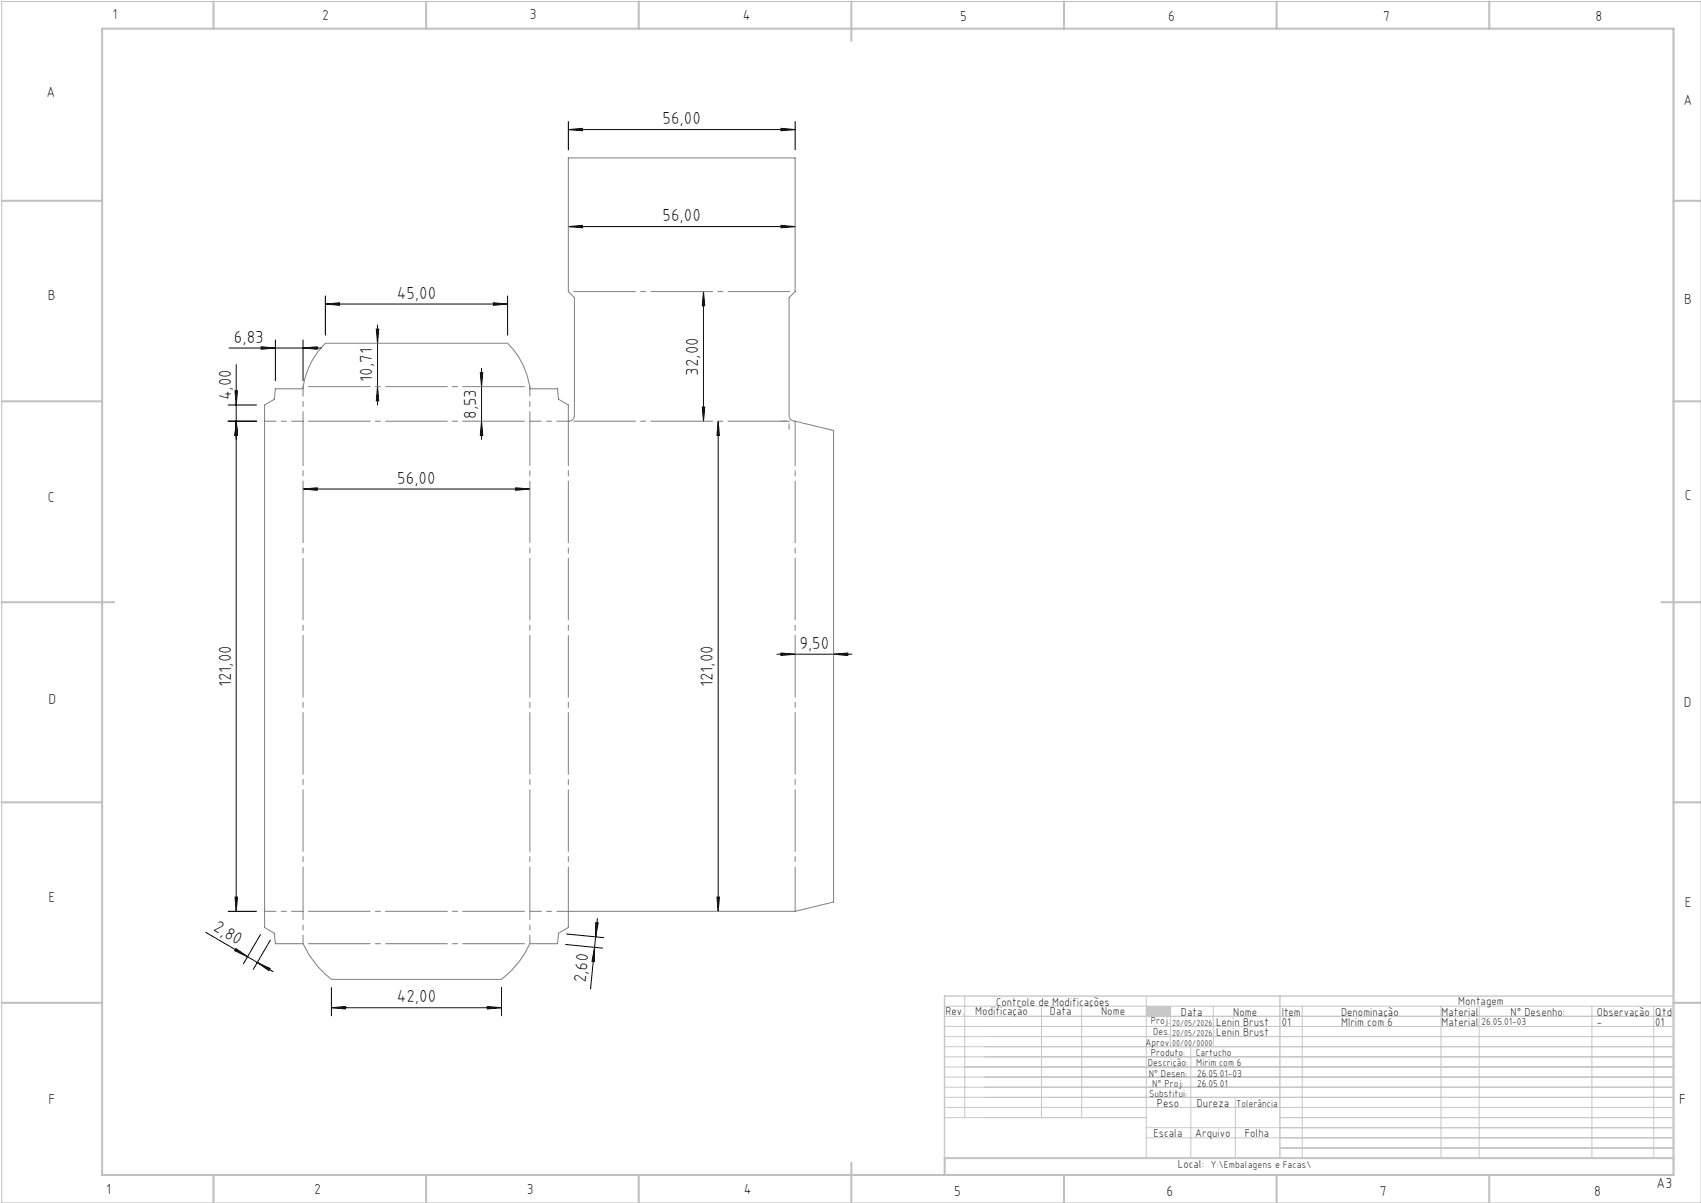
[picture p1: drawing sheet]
<svg xmlns="http://www.w3.org/2000/svg" width="420mm" height="297mm" viewBox="0 0 420 297" stroke-linecap="round" stroke-linejoin="round" font-family="sans-serif">
<path d="M.4 .4h419.6v296.6h-419.6z" fill="none" stroke="#c0c0c0" stroke-width=".25"/>
<g fill="none" stroke="#c0c0c0" stroke-width=".5">
<path d="M25.2 7.1h388v283h-388zM52.7 .4v6.7M105.2 .4v6.7M157.7 .4v6.7M210.2 .4v9.7M262.7 .4v6.7M315.2 .4v6.7M367.7 .4v6.7M.4 49.6h24.8M413.2 49.6h6.8M.4 99.1h24.8M413.2 99.1h6.8"/>
<path d="M.4 148.7h27.8M410.2 148.7h9.8M.4 198.1h24.8M413.2 198.1h6.8M.4 247.6h24.8M413.2 247.6h6.8M52.7 290.1v6.9M105.2 290.1v6.9M157.7 290.1v6.9M210.2 287.1v9.9M262.7 290.1v6.9M315.2 290.1v6.9"/>
<path d="M367.7 290.1v6.9M413.2 285.9h-179.9v4.2"/>
</g>
<g fill="none" stroke="#c3c8d2" stroke-width=".25">
<path d="M233.2 250.9h180M233.2 248.4h180M233.2 253.4h180M233.2 255.9h180M233.2 258.4h180M238.2 245.9v30M257.2 248.4v27.5M267.1 248.4v27.5M283 245.9v40M289 248.4v10M294 258.4v27.5M299.6 248.4v10"/>
<path d="M321.5 248.4v37.5M355.8 248.4v37.5M365.2 248.4v37.5M393.1 248.4v37.5M408.3 248.4v37.5M233.2 260.9h180M233.2 263.4h180M233.2 265.9h180M233.2 268.4h180M233.2 270.9h180M233.2 273.4h180M233.2 275.9h49.8"/>
<path d="M283 278.4h130.2M305 270.9v15M316 275.9h97.2M283 280.9h130.2M316 283.4h97.2"/>
</g>
<path d="M233.2 245.9h180v40h-180zM316 245.9v40" fill="none" stroke="#c3c8d2" stroke-width=".35"/>
<path d="M283 248.4h6v2.5h-6z" fill-rule="evenodd" fill="#c3c8d2"/>
<g fill="none" stroke="#000" stroke-width=".25">
<path d="M140.3 32l3.5-.3v.6zM140.3 30v7M140.3 32h56M192.8 31.7l3.5 .3-3.5 .3zM196.3 30v7M140.3 55.9l3.5-.3v.6zM140.3 55.9h56M192.8 55.6l3.5 .3-3.5 .3zM80.3 75.1l3.5-.3v.6zM80.3 73.1v9.6M80.3 75.1h45M121.8 74.8l3.5 .3-3.5 .3z"/>
<path d="M125.3 73.1v9.6M173.7 72l.3 3.5h-.6zM173.7 72v32M56.3 100h7M56.6 85.9h22.7M58 96.5h.6l-.3 3.5zM58.3 90v135M64.5 85.6l3.5 .3-3.5 .3zM68 83.9v10.1M74.8 85.9l3.5-.3v.6zM74.8 83.9v10.1M92.9 81.2h.6l-.3 3.5z"/>
<path d="M93.2 95.5l.3 3.5h-.6zM93.2 80.2v19.8M118.6 92h.6l-.3 3.5zM118.9 91v17.5M56.3 104h7M58.3 104l.3 3.5h-.6zM118.9 104l.3 3.5h-.6zM173.4 100.5h.6l-.3 3.5zM177.3 104l.3 3.5h-.6zM177.3 104v121M74.8 120.7l3.5-.3v.6zM74.8 120.7h56"/>
<path d="M127.3 120.4l3.5 .3-3.5 .3zM191.8 161.5h18.5M192.8 161.2l3.5 .3-3.5 .3zM205.8 161.5l3.5-.3v.6zM50.8 230.2l10.3 6M56.3 225h7M58 221.5h.6l-.3 3.5zM58.2 234.2l2.9 2-3.2-1.5zM61.1 236.2l6.3 3.7M63.5 237.6l3.2 1.5-.3 .5zM64.3 230.7l-4.2 7.2M66.7 232.1l-4.2 7.2"/>
<path d="M139.7 233.2l9.1 .9M139.9 230.6l9.2 .9M146.8 233.9v3.5l-.6-.1zM147.1 227.8h.6l-.6 3.5zM147.5 226.8l-1.7 17.3M177 221.5h.6l-.3 3.5zM81.8 248.8l3.5-.3v.6zM81.8 243.8v7M81.8 248.8h42M120.3 248.5l3.5 .3-3.5 .3zM123.8 243.8v7"/>
</g>
<path d="M68 96h6.8a18.6 18.6 0 0 1 5.5-11.3h45a18.6 18.6 0 0 1 5.5 11.3h6.9l.2 2.6 2.4 1.4v4l.8-.2 .5-.4 .2-.8v-29.1l-1.5-1.5v-33h56v33l-1.5 1.5v29.3l.3 .6 .6 .5 10.1 2.4v116.4l-9.5 2.3h-56v4l-2.4 1.4-.2 2.6h-6.9a23.2 23.2 0 0 1-7 8.8h-42a23.1 23.1 0 0 1-7-8.8h-6.8l-.3-2.6-2.4-1.4v-129l2.4-1.4zM192.8 104h1.4M194.8 104.6v1.4" fill="none" stroke="#808080" stroke-width=".25"/>
<path d="M65.3 104h9.5M140.3 104h-9.5M65.3 225h9.5M140.3 225h-9.5" fill="none" stroke="#808080" stroke-width=".25" stroke-dasharray="15.2 1.3 1.3 1.3" stroke-dashoffset="12.4"/>
<path d="M196.3 104v121M74.8 225v-121M130.8 225v-121M140.3 225v-121" fill="none" stroke="#808080" stroke-width=".25" stroke-dasharray="15.2 1.3 1.3 1.3" stroke-dashoffset="4.3"/>
<path d="M140.3 72h56M130.8 95.5h-56M130.8 104h-56M140.3 104h56M74.8 225h56M74.8 233h56" fill="none" stroke="#808080" stroke-width=".25" stroke-dasharray="15.2 1.3 1.3 1.3" stroke-dashoffset="-1.3"/>
<path d="M74.8 225v8M130.8 225v8" fill="none" stroke="#808080" stroke-width=".25" stroke-dasharray="15.2 1.3 1.3 1.3" stroke-dashoffset="13.1"/>
<path d="M74.8 95.5v8.5M130.8 95.5v8.5" fill="none" stroke="#808080" stroke-width=".25" stroke-dasharray="15.2 1.3 1.3 1.3" stroke-dashoffset="12.9"/>
<g fill="#000">
<path d="M140.3 32l3.5-.3v.6zM192.8 31.7l3.5 .3-3.5 .3zM140.3 55.9l3.5-.3v.6zM192.8 55.6l3.5 .3-3.5 .3zM81.8 248.8l3.5-.3v.6zM120.3 248.5l3.5 .3-3.5 .3zM192.8 161.2l3.5 .3-3.5 .3zM205.8 161.5l3.5-.3v.6zM64.5 85.6l3.5 .3-3.5 .3zM74.8 85.9l3.5-.3v.6z"/>
<path d="M121.8 74.8l3.5 .3-3.5 .3zM80.3 75.1l3.5-.3v.6zM127.3 120.4l3.5 .3-3.5 .3zM74.8 120.7l3.5-.3v.6z"/>
<path d="M173.7 72l.3 3.5h-.6zM173.4 100.5h.6l-.3 3.5zM92.9 81.2h.6l-.3 3.5zM93.2 95.5l.3 3.5h-.6zM118.6 92h.6l-.3 3.5zM118.9 104l.3 3.5h-.6zM177.3 104l.3 3.5h-.6zM177 221.5h.6l-.3 3.5z"/>
<path d="M58 221.5h.6l-.3 3.5zM58.3 104l.3 3.5h-.6zM58.3 104l.3 3.5h-.6zM58 96.5h.6l-.3 3.5z"/>
<path d="M63.5 237.6l3.2 1.5-.3 .5zM58.2 234.2l2.9 2-3.2-1.5z"/>
<path d="M146.8 233.9v3.5l-.6-.1zM147.1 227.8h.6l-.6 3.5z"/>
</g>
<g font-size="4.3">
<text x="163.6" y="30.7">56,00</text>
<text x="163.6" y="54.7">56,00</text>
<text x="98" y="73.8">45,00</text>
<text x="57.8" y="84.6">6,83</text>
<text x="91.9" y="94.2" transform="rotate(-90 91.9 94.2)">10,71</text>
<text x="172.4" y="92.7" transform="rotate(-90 172.4 92.7)">32,00</text>
<text x="57" y="98.9" transform="rotate(-90 57 98.9)">4,00</text>
<text x="117.6" y="103.4" transform="rotate(-90 117.6 103.4)">8,53</text>
<text x="98.1" y="119.4">56,00</text>
<text x="197.4" y="160.2">9,50</text>
<text x="57" y="169.7" transform="rotate(-90 57 169.7)">121,00</text>
<text x="176" y="169.7" transform="rotate(-90 176 169.7)">121,00</text>
<text x="52.5" y="229.7" transform="rotate(30 52.5 229.7)">2,80</text>
<text x="144.7" y="242.8" transform="rotate(-84 144.7 242.8)">2,60</text>
<text x="98" y="247.5">42,00</text>
</g>
<g font-size="3.6">
<text x="27.8" y="4.8">1</text>
<text x="79.5" y="4.9">2</text>
<text x="130.8" y="4.8">3</text>
<text x="183.4" y="4.9">4</text>
<text x="237.1" y="5.1">5</text>
<text x="288.4" y="5.2">6</text>
<text x="341.5" y="5.1">7</text>
<text x="394" y="5.2">8</text>
<text x="11.5" y="24">A</text>
<text x="415.7" y="25.8">A</text>
<text x="11.8" y="74.1">B</text>
<text x="415.8" y="75.1">B</text>
<text x="11.8" y="124">C</text>
<text x="416" y="123.5">C</text>
<text x="12" y="173.7">D</text>
<text x="415.8" y="174.7">D</text>
<text x="12" y="222.6">E</text>
<text x="416" y="223.9">E</text>
<text x="12" y="272.6">F</text>
<text x="414.6" y="272.6">F</text>
<text x="409" y="293.3">A3</text>
<text x="26.2" y="294.8">1</text>
<text x="77.6" y="294.8">2</text>
<text x="130.1" y="294.8">3</text>
<text x="183.7" y="294.7">4</text>
<text x="235.6" y="295.2">5</text>
<text x="288" y="295.2">6</text>
<text x="340.7" y="295.2">7</text>
<text x="393.6" y="295.2">8</text>
</g>
<g font-size="2.9">
<text x="240.8" y="250.6">Modificação</text>
<text x="259.2" y="250.6">Data</text>
<text x="271.9" y="250.6">Nome</text>
<text x="290.9" y="288.4">Local:</text>
</g>
<g font-size="2.8">
<text x="233.4" y="250.6">Rev.</text>
<text x="246" y="248.4">Controle de Modificações</text>
<text x="291.6" y="250.8">Data</text>
<text x="304.5" y="250.8">Nome</text>
<text x="316.5" y="250.9">Item</text>
<text x="331.1" y="250.9">Denominação</text>
<text x="355.9" y="250.9">Material</text>
<text x="360.1" y="248.2">Montagem</text>
<text x="373" y="250.9">N° Desenho:</text>
<text x="394.3" y="250.9">Observação</text>
<text x="408.7" y="250.9">Qtd</text>
<text x="300.3" y="253.3">Lenin Brust</text>
<text x="300.3" y="255.8">Lenin Brust</text>
<text x="316.5" y="253.3">01</text>
<text x="331.1" y="253.3">MIrim com 6</text>
<text x="355.9" y="253.3">Material</text>
<text x="394.3" y="253.3">-</text>
<text x="408.7" y="253.3">01</text>
<text x="285.6" y="273.3">Peso</text>
<text x="295.5" y="273.3">Dureza</text>
<text x="284.8" y="280.8">Escala</text>
<text x="295.1" y="280.8">Arquivo</text>
<text x="307.3" y="280.8">Folha</text>
</g>
<g font-size="2.5">
<text x="284.1" y="252.9">Proj.</text>
<text x="284.8" y="255.5">Des.</text>
<text x="365.8" y="253">26.05.01-03</text>
<text x="282.8" y="258.3">Aprov.</text>
<text x="283.4" y="263.3">Descrição:</text>
<text x="284.2" y="260.7">Produto:</text>
<text x="295.3" y="260.7">Cartucho</text>
<text x="295.4" y="263.3">Mirim com 6</text>
<text x="283.7" y="265.9">N° Desen:</text>
<text x="284.5" y="268.3">N° Proj:</text>
<text x="295.6" y="265.9">26.05.01-03</text>
<text x="295.6" y="268.3">26.05.01</text>
<text x="283.7" y="270.9">Substitui:</text>
<text x="305.2" y="273.3">Tolerância</text>
<text x="298.9" y="288.4">Y:\Embalagens e Facas\</text>
</g>
<g font-size="2.1">
<text x="289.4" y="253.3">20/05/2026</text>
<text x="289.4" y="255.8">20/05/2026</text>
<text x="289.4" y="258.3">00/00/0000</text>
</g>
</svg>
